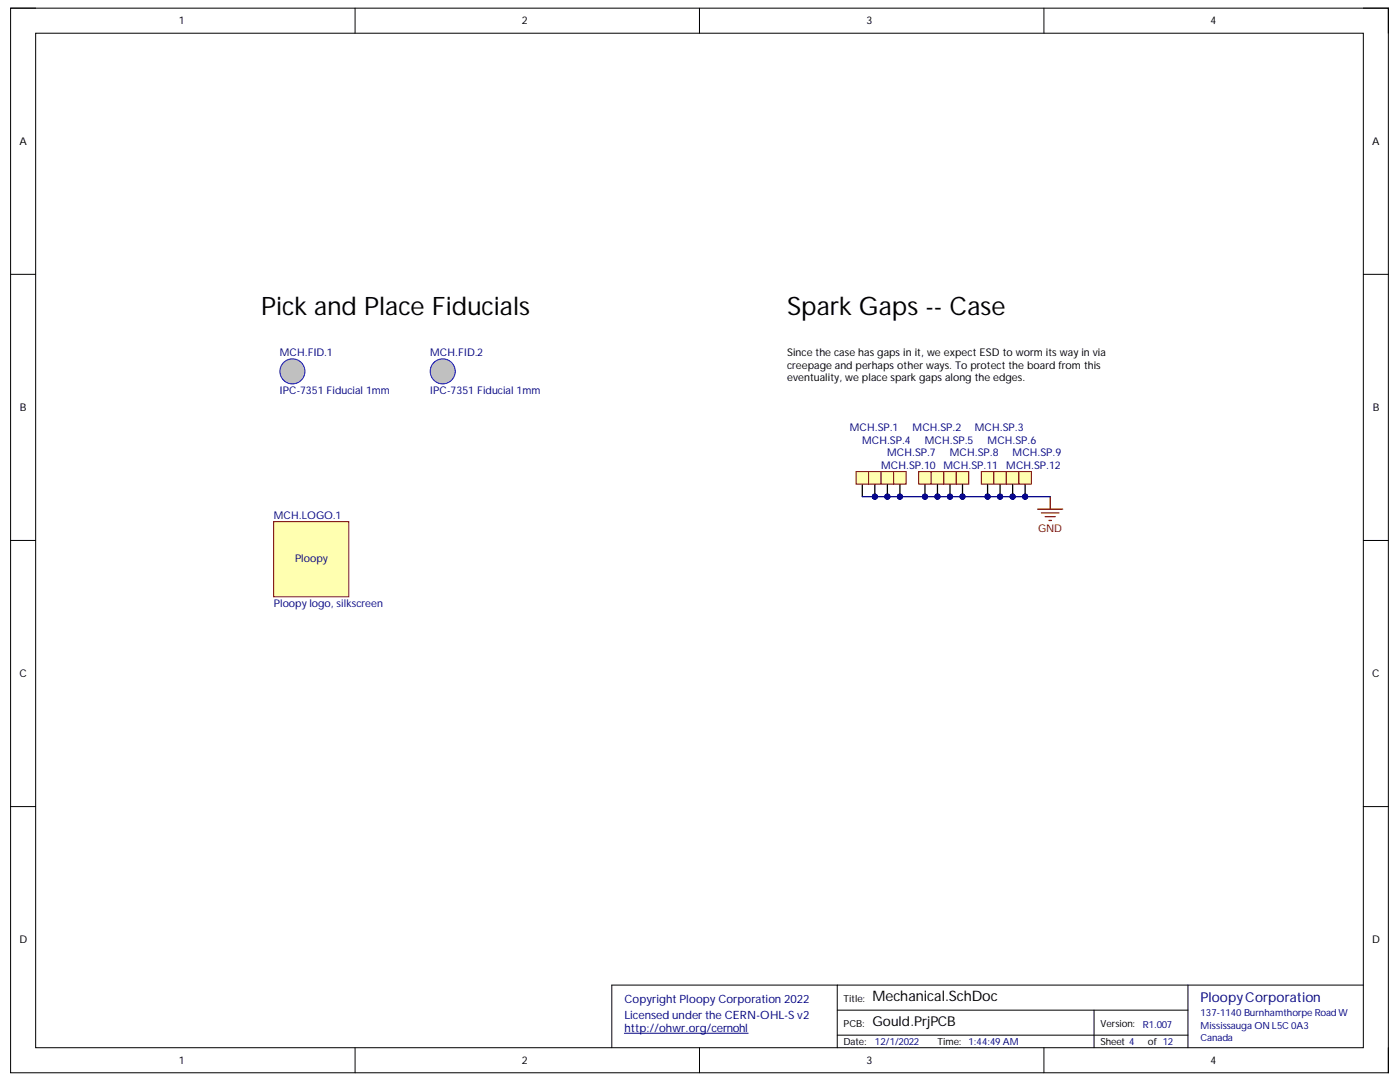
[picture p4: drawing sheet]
<svg xmlns="http://www.w3.org/2000/svg" width="279mm" height="216mm" viewBox="0 0 279 216" stroke-linecap="round" stroke-linejoin="round" font-family="sans-serif">
<path d="M2.1 1.6h275v212.5h-275z" fill="none" stroke="#000" stroke-width=".2"/>
<path d="M7.1 6.6h265v202.5h-265z" fill-rule="evenodd" fill="#fff"/>
<g fill="none" stroke="#000" stroke-width=".2">
<path d="M2.1 1.6h5M7.1 6.6h265v202.5h-265zM70.9 1.6v5M139.6 1.6v5M208.3 1.6v5M272.1 1.6h5v5M2.1 54.7h5M272.1 54.7h5M2.1 107.8h5M272.1 107.8h5M2.1 160.9h5M272.1 160.9h5"/>
<path d="M167.1 196.6v12.5M237.1 196.6v12.5M272.1 196.6h-150v12.5M70.9 209.1v5M139.6 209.1v5M167.1 201.6h70M167.1 206.6h70M208.3 209.1v5M218.3 201.6v7.5M277.1 209.1v5"/>
</g>
<path d="M124.6 206.2h24.7" fill="none" stroke="#000080" stroke-width=".2"/>
<circle cx="58.4" cy="74.1" r="2.5" fill="#c0c0c0"/>
<circle cx="58.4" cy="74.1" r="2.5" fill="none" stroke="#00f" stroke-width=".2"/>
<circle cx="88.4" cy="74.1" r="2.5" fill="#c0c0c0"/>
<circle cx="88.4" cy="74.1" r="2.5" fill="none" stroke="#00f" stroke-width=".2"/>
<path d="M157.1 69.1h65v12.5h-65z" fill-rule="evenodd" fill="#fff"/>
<path d="M157.1 69.1h65v12.5h-65z" fill="none" stroke="#fff" stroke-width=".2"/>
<path d="M209.6 99.1v2.5M207.1 101.6h5M207.8 102.3h3.5M208.6 103.1h2M209.3 103.8h.5" fill="none" stroke="#800000" stroke-width=".25"/>
<path d="M172.1 96.6v2.5" fill="none" stroke="#000" stroke-width=".25"/>
<path d="M170.8 94.1h2.5v2.5h-2.5z" fill-rule="evenodd" fill="#ffffb0"/>
<path d="M170.8 94.1h2.5v2.5h-2.5z" fill="none" stroke="#800000" stroke-width=".2"/>
<path d="M172.1 99.1h37.5" fill="none" stroke="#000080" stroke-width=".25"/>
<circle cx="204.6" cy="99.1" r=".5" fill="#000080"/>
<circle cx="204.6" cy="99.1" r=".5" fill="none" stroke="#000080" stroke-width=".2"/>
<circle cx="202.1" cy="99.1" r=".5" fill="#000080"/>
<circle cx="202.1" cy="99.1" r=".5" fill="none" stroke="#000080" stroke-width=".2"/>
<circle cx="199.6" cy="99.1" r=".5" fill="#000080"/>
<circle cx="199.6" cy="99.1" r=".5" fill="none" stroke="#000080" stroke-width=".2"/>
<circle cx="197.1" cy="99.1" r=".5" fill="#000080"/>
<circle cx="197.1" cy="99.1" r=".5" fill="none" stroke="#000080" stroke-width=".2"/>
<circle cx="192.1" cy="99.1" r=".5" fill="#000080"/>
<circle cx="192.1" cy="99.1" r=".5" fill="none" stroke="#000080" stroke-width=".2"/>
<circle cx="189.6" cy="99.1" r=".5" fill="#000080"/>
<circle cx="189.6" cy="99.1" r=".5" fill="none" stroke="#000080" stroke-width=".2"/>
<circle cx="187.1" cy="99.1" r=".5" fill="#000080"/>
<circle cx="187.1" cy="99.1" r=".5" fill="none" stroke="#000080" stroke-width=".2"/>
<circle cx="184.6" cy="99.1" r=".5" fill="#000080"/>
<circle cx="184.6" cy="99.1" r=".5" fill="none" stroke="#000080" stroke-width=".2"/>
<circle cx="179.6" cy="99.1" r=".5" fill="#000080"/>
<circle cx="179.6" cy="99.1" r=".5" fill="none" stroke="#000080" stroke-width=".2"/>
<circle cx="177.1" cy="99.1" r=".5" fill="#000080"/>
<circle cx="177.1" cy="99.1" r=".5" fill="none" stroke="#000080" stroke-width=".2"/>
<circle cx="174.6" cy="99.1" r=".5" fill="#000080"/>
<circle cx="174.6" cy="99.1" r=".5" fill="none" stroke="#000080" stroke-width=".2"/>
<circle cx="174.6" cy="99.1" r=".5" fill="#000080"/>
<circle cx="174.6" cy="99.1" r=".5" fill="none" stroke="#000080" stroke-width=".2"/>
<path d="M174.6 96.6v2.5" fill="none" stroke="#000" stroke-width=".25"/>
<circle cx="174.6" cy="99.1" r=".5" fill="#000080"/>
<circle cx="174.6" cy="99.1" r=".5" fill="none" stroke="#000080" stroke-width=".2"/>
<path d="M173.3 94.1h2.5v2.5h-2.5z" fill-rule="evenodd" fill="#ffffb0"/>
<path d="M173.3 94.1h2.5v2.5h-2.5z" fill="none" stroke="#800000" stroke-width=".2"/>
<circle cx="177.1" cy="99.1" r=".5" fill="#000080"/>
<circle cx="177.1" cy="99.1" r=".5" fill="none" stroke="#000080" stroke-width=".2"/>
<path d="M177.1 96.6v2.5" fill="none" stroke="#000" stroke-width=".25"/>
<circle cx="177.1" cy="99.1" r=".5" fill="#000080"/>
<circle cx="177.1" cy="99.1" r=".5" fill="none" stroke="#000080" stroke-width=".2"/>
<path d="M175.8 94.1h2.5v2.5h-2.5z" fill-rule="evenodd" fill="#ffffb0"/>
<path d="M175.8 94.1h2.5v2.5h-2.5z" fill="none" stroke="#800000" stroke-width=".2"/>
<circle cx="179.6" cy="99.1" r=".5" fill="#000080"/>
<circle cx="179.6" cy="99.1" r=".5" fill="none" stroke="#000080" stroke-width=".2"/>
<path d="M179.6 96.6v2.5" fill="none" stroke="#000" stroke-width=".25"/>
<circle cx="179.6" cy="99.1" r=".5" fill="#000080"/>
<circle cx="179.6" cy="99.1" r=".5" fill="none" stroke="#000080" stroke-width=".2"/>
<path d="M178.3 94.1h2.5v2.5h-2.5z" fill-rule="evenodd" fill="#ffffb0"/>
<path d="M178.3 94.1h2.5v2.5h-2.5z" fill="none" stroke="#800000" stroke-width=".2"/>
<circle cx="184.6" cy="99.1" r=".5" fill="#000080"/>
<circle cx="184.6" cy="99.1" r=".5" fill="none" stroke="#000080" stroke-width=".2"/>
<path d="M184.6 96.6v2.5" fill="none" stroke="#000" stroke-width=".25"/>
<circle cx="184.6" cy="99.1" r=".5" fill="#000080"/>
<circle cx="184.6" cy="99.1" r=".5" fill="none" stroke="#000080" stroke-width=".2"/>
<path d="M183.3 94.1h2.5v2.5h-2.5z" fill-rule="evenodd" fill="#ffffb0"/>
<path d="M183.3 94.1h2.5v2.5h-2.5z" fill="none" stroke="#800000" stroke-width=".2"/>
<circle cx="187.1" cy="99.1" r=".5" fill="#000080"/>
<circle cx="187.1" cy="99.1" r=".5" fill="none" stroke="#000080" stroke-width=".2"/>
<path d="M187.1 96.6v2.5" fill="none" stroke="#000" stroke-width=".25"/>
<circle cx="187.1" cy="99.1" r=".5" fill="#000080"/>
<circle cx="187.1" cy="99.1" r=".5" fill="none" stroke="#000080" stroke-width=".2"/>
<path d="M185.8 94.1h2.5v2.5h-2.5z" fill-rule="evenodd" fill="#ffffb0"/>
<path d="M185.8 94.1h2.5v2.5h-2.5z" fill="none" stroke="#800000" stroke-width=".2"/>
<circle cx="189.6" cy="99.1" r=".5" fill="#000080"/>
<circle cx="189.6" cy="99.1" r=".5" fill="none" stroke="#000080" stroke-width=".2"/>
<path d="M189.6 96.6v2.5" fill="none" stroke="#000" stroke-width=".25"/>
<circle cx="189.6" cy="99.1" r=".5" fill="#000080"/>
<circle cx="189.6" cy="99.1" r=".5" fill="none" stroke="#000080" stroke-width=".2"/>
<path d="M188.3 94.1h2.5v2.5h-2.5z" fill-rule="evenodd" fill="#ffffb0"/>
<path d="M188.3 94.1h2.5v2.5h-2.5z" fill="none" stroke="#800000" stroke-width=".2"/>
<circle cx="192.1" cy="99.1" r=".5" fill="#000080"/>
<circle cx="192.1" cy="99.1" r=".5" fill="none" stroke="#000080" stroke-width=".2"/>
<path d="M192.1 96.6v2.5" fill="none" stroke="#000" stroke-width=".25"/>
<circle cx="192.1" cy="99.1" r=".5" fill="#000080"/>
<circle cx="192.1" cy="99.1" r=".5" fill="none" stroke="#000080" stroke-width=".2"/>
<path d="M190.8 94.1h2.5v2.5h-2.5z" fill-rule="evenodd" fill="#ffffb0"/>
<path d="M190.8 94.1h2.5v2.5h-2.5z" fill="none" stroke="#800000" stroke-width=".2"/>
<circle cx="197.1" cy="99.1" r=".5" fill="#000080"/>
<circle cx="197.1" cy="99.1" r=".5" fill="none" stroke="#000080" stroke-width=".2"/>
<path d="M197.1 96.6v2.5" fill="none" stroke="#000" stroke-width=".25"/>
<circle cx="197.1" cy="99.1" r=".5" fill="#000080"/>
<circle cx="197.1" cy="99.1" r=".5" fill="none" stroke="#000080" stroke-width=".2"/>
<path d="M195.8 94.1h2.5v2.5h-2.5z" fill-rule="evenodd" fill="#ffffb0"/>
<path d="M195.8 94.1h2.5v2.5h-2.5z" fill="none" stroke="#800000" stroke-width=".2"/>
<circle cx="199.6" cy="99.1" r=".5" fill="#000080"/>
<circle cx="199.6" cy="99.1" r=".5" fill="none" stroke="#000080" stroke-width=".2"/>
<path d="M199.6 96.6v2.5" fill="none" stroke="#000" stroke-width=".25"/>
<circle cx="199.6" cy="99.1" r=".5" fill="#000080"/>
<circle cx="199.6" cy="99.1" r=".5" fill="none" stroke="#000080" stroke-width=".2"/>
<path d="M198.3 94.1h2.5v2.5h-2.5z" fill-rule="evenodd" fill="#ffffb0"/>
<path d="M198.3 94.1h2.5v2.5h-2.5z" fill="none" stroke="#800000" stroke-width=".2"/>
<circle cx="202.1" cy="99.1" r=".5" fill="#000080"/>
<circle cx="202.1" cy="99.1" r=".5" fill="none" stroke="#000080" stroke-width=".2"/>
<path d="M202.1 96.6v2.5" fill="none" stroke="#000" stroke-width=".25"/>
<circle cx="202.1" cy="99.1" r=".5" fill="#000080"/>
<circle cx="202.1" cy="99.1" r=".5" fill="none" stroke="#000080" stroke-width=".2"/>
<path d="M200.8 94.1h2.5v2.5h-2.5z" fill-rule="evenodd" fill="#ffffb0"/>
<path d="M200.8 94.1h2.5v2.5h-2.5z" fill="none" stroke="#800000" stroke-width=".2"/>
<circle cx="204.6" cy="99.1" r=".5" fill="#000080"/>
<circle cx="204.6" cy="99.1" r=".5" fill="none" stroke="#000080" stroke-width=".2"/>
<path d="M204.6 96.6v2.5" fill="none" stroke="#000" stroke-width=".25"/>
<circle cx="204.6" cy="99.1" r=".5" fill="#000080"/>
<circle cx="204.6" cy="99.1" r=".5" fill="none" stroke="#000080" stroke-width=".2"/>
<path d="M203.3 94.1h2.5v2.5h-2.5z" fill-rule="evenodd" fill="#ffffb0"/>
<path d="M203.3 94.1h2.5v2.5h-2.5z" fill="none" stroke="#800000" stroke-width=".2"/>
<path d="M54.6 104.1h15v15h-15z" fill-rule="evenodd" fill="#ffffb0"/>
<path d="M54.6 104.1h15v15h-15z" fill="none" stroke="#800000" stroke-width=".2"/>
<g font-size="5.1">
<text x="52.1" y="62.8">Pick and Place Fiducials</text>
<text x="157.1" y="62.8">Spark Gaps -- Case</text>
</g>
<text font-size="2.9" x="174.1" y="199.8">Mechanical.SchDoc</text>
<text font-size="2.7" fill="#000080" x="239.6" y="200">PloopyCorporation</text>
<text font-size="2.7" x="174.1" y="204.8">Gould.PrjPCB</text>
<g font-size="2.3" fill="#000080">
<text x="124.6" y="200.2">CopyrightPloopyCorporation 2022</text>
<text x="124.6" y="203.4">Licensed underthe CERN-OHL-S v2</text>
<text x="124.6" y="205.9">http://ohwr.org/cernohl</text>
</g>
<g font-size="2.1">
<text x="35.7" y="4.8">1</text>
<text x="104.1" y="4.8">2</text>
<text x="172.9" y="4.8">3</text>
<text x="241.6" y="4.8">4</text>
<text x="3.9" y="28.9">A</text>
<text x="273.8" y="28.9">A</text>
<text x="157.1" y="71">Since the case hasgaps in it, we expect ESD to worm its way in via</text>
<text x="157.1" y="73.6">creepage and perhaps other ways. To protect the board from this</text>
<text x="157.1" y="76">eventuality, we place spark gaps along the edges.</text>
<text x="4" y="82">B</text>
<text x="274" y="82">B</text>
<text x="3.9" y="135.2">C</text>
<text x="273.8" y="135.2">C</text>
<text x="3.9" y="188.2">D</text>
<text x="273.8" y="188.2">D</text>
<text x="35.7" y="212.3">1</text>
<text x="104.1" y="212.3">2</text>
<text x="172.9" y="212.3">3</text>
<text x="241.6" y="212.3">4</text>
</g>
<g font-size="2.1" fill="#000080">
<text x="55.8" y="71">MCH.FID.1</text>
<text x="85.9" y="71">MCH.FID.2</text>
<text x="55.8" y="78.6">IPC-7351 Fiducial 1mm</text>
<text x="85.9" y="78.6">IPC-7351 Fiducial 1mm</text>
<text x="169.6" y="86.1">MCH.SP.1</text>
<text x="172.1" y="88.6">MCH.SP.4</text>
<text x="182.1" y="86.1">MCH.SP.2</text>
<text x="184.6" y="88.6">MCH.SP.5</text>
<text x="194.6" y="86.1">MCH.SP.3</text>
<text x="197.1" y="88.6">MCH.SP.6</text>
<text x="175.9" y="93.5">MCH.SP.10 MCH.SP.11</text>
<text x="177.1" y="91.1">MCH.SP.7</text>
<text x="189.6" y="91.1">MCH.SP.8</text>
<text x="200.8" y="93.5">MCH.SP.12</text>
<text x="202.1" y="91.1">MCH.SP.9</text>
<text x="54.6" y="103.5">MCH.LOGO.1</text>
<text x="58.9" y="112.1">Ploopy</text>
<text x="54.6" y="121">Ploopylogo, silkscreen</text>
</g>
<text font-size="2.1" fill="#800000" x="207.2" y="106.1">GND</text>
<g font-size="1.9">
<text x="168.3" y="199.9">Title:</text>
<text x="168.3" y="208.6">Date:</text>
<text x="168.3" y="204.8">PCB:</text>
<text x="187.1" y="208.6">Time:</text>
<text x="219.6" y="204.8">Version:</text>
<text x="219.6" y="208.6">Sheet 4</text>
<text x="229.1" y="208.6">of 12</text>
</g>
<g font-size="1.9" fill="#000080">
<text x="239.6" y="202.8">137-1140Burnhamthorpe Road W</text>
<text x="174.6" y="208.6">12/1/2022</text>
<text x="193.3" y="208.6">1:44:49AM</text>
<text x="228.1" y="205.1">R1.007</text>
<text x="239.6" y="205.3">Mississauga ON L5C 0A3</text>
<text x="239.6" y="207.8">Canada</text>
</g>
</svg>
